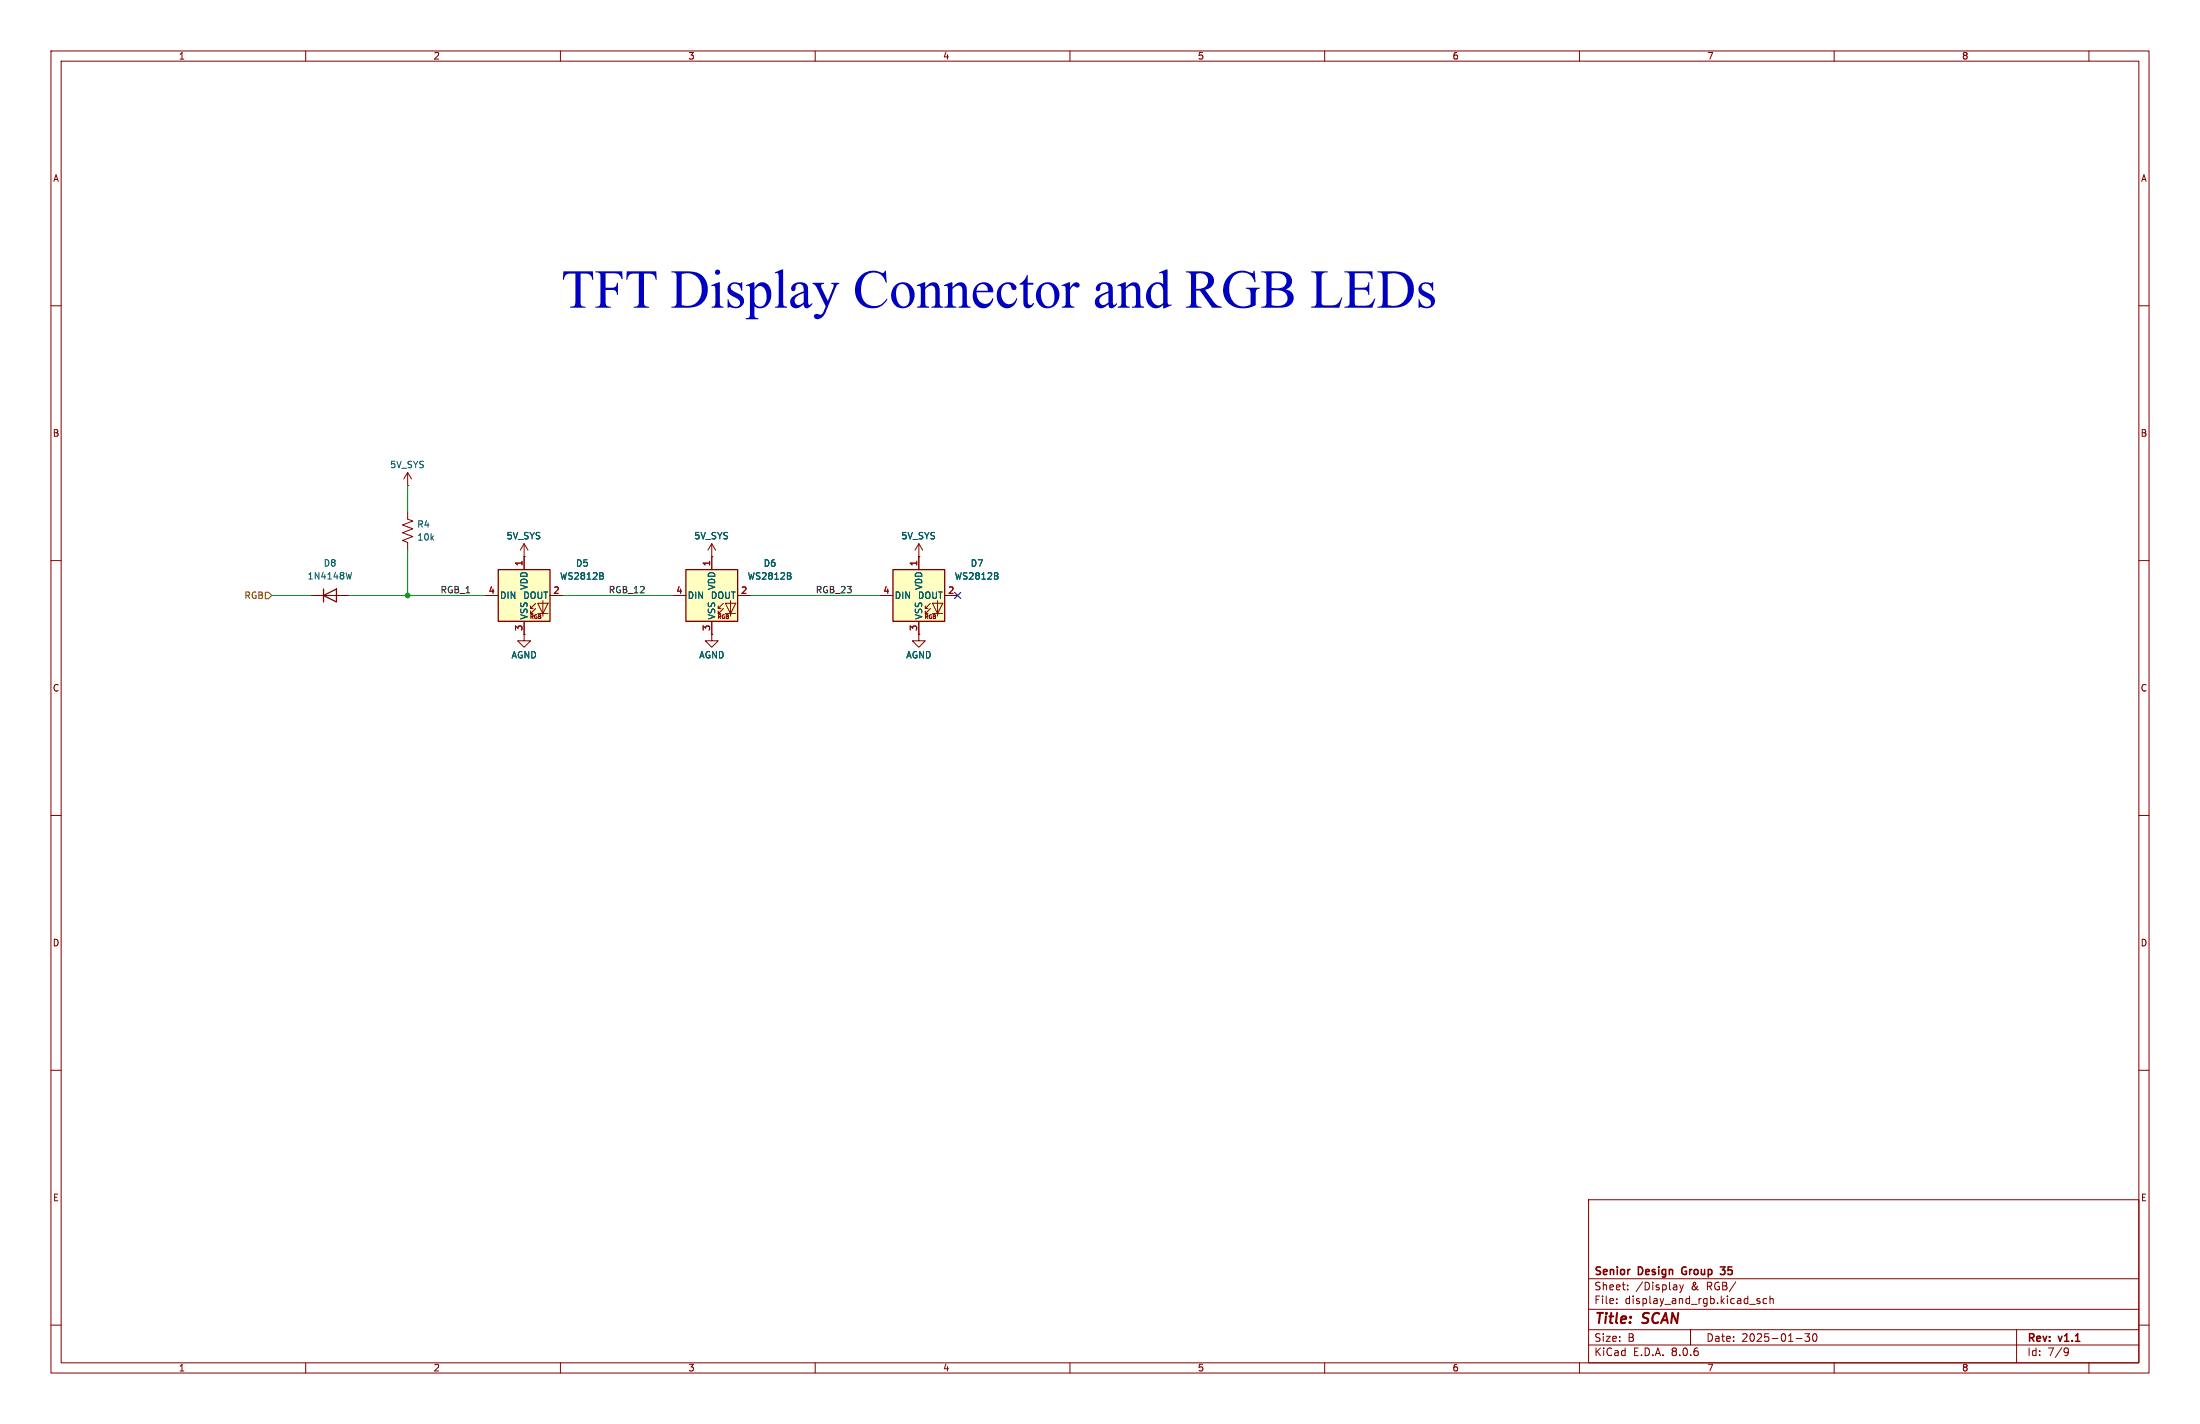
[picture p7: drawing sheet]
(kicad_sch
 (version 20231120)
 (generator "eeschema")
 (generator_version "8.0")
 (paper "B")
 (title_block
  (title "SCAN")
  (date "2025-01-30")
  (rev "v1.1")
  (company "Senior Design Group 35"))
 (lib_symbols
  (symbol "Device:R_US"
   (pin_numbers hide)
   (pin_names
    (offset 0)) (exclude_from_sim no) (in_bom yes) (on_board yes)
   (property "Reference" "R" (at 2.54 0 90) (effects (font (size 1.27 1.27))))
   (property "Value" "R_US" (at -2.54 0 90) (effects (font (size 1.27 1.27))))
   (property "Footprint" "" (at 1.016 -0.254 90) (effects (font (size 1.27 1.27)) (hide yes)))
   (property "Datasheet" "~" (at 0 0 0) (effects (font (size 1.27 1.27)) (hide yes)))
   (property "Description" "Resistor, US symbol" (at 0 0 0) (effects (font (size 1.27 1.27)) (hide yes)))
   (symbol "R_US_0_1"
    (polyline (pts (xy 0 -2.286) (xy 0 -2.54)) (stroke (width 0) (type default)) (fill (type none)))
    (polyline (pts (xy 0 2.286) (xy 0 2.54)) (stroke (width 0) (type default)) (fill (type none)))
    (polyline (pts (xy 0 -0.762) (xy 1.016 -1.143) (xy 0 -1.524) (xy -1.016 -1.905) (xy 0 -2.286)) (stroke (width 0) (type default)) (fill (type none)))
    (polyline (pts (xy 0 0.762) (xy 1.016 0.381) (xy 0 0) (xy -1.016 -0.381) (xy 0 -0.762)) (stroke (width 0) (type default)) (fill (type none)))
    (polyline (pts (xy 0 2.286) (xy 1.016 1.905) (xy 0 1.524) (xy -1.016 1.143) (xy 0 0.762)) (stroke (width 0) (type default)) (fill (type none))))
   (symbol "R_US_1_1"
    (pin passive line (at 0 3.81 270) (length 1.27) (name "~" (effects (font (size 1.27 1.27)))) (number "1" (effects (font (size 1.27 1.27)))))
    (pin passive line (at 0 -3.81 90) (length 1.27) (name "~" (effects (font (size 1.27 1.27)))) (number "2" (effects (font (size 1.27 1.27)))))))
  (symbol "Diode:1N4148W"
   (pin_numbers hide)
   (pin_names hide) (exclude_from_sim no) (in_bom yes) (on_board yes)
   (property "Reference" "D" (at 0 2.54 0) (effects (font (size 1.27 1.27))))
   (property "Value" "1N4148W" (at 0 -2.54 0) (effects (font (size 1.27 1.27))))
   (property "Footprint" "Diode_SMD:D_SOD-123" (at 0 -4.445 0) (effects (font (size 1.27 1.27)) (hide yes)))
   (property "Datasheet" "https://www.vishay.com/docs/85748/1n4148w.pdf" (at 0 0 0) (effects (font (size 1.27 1.27)) (hide yes)))
   (property "Description" "75V 0.15A Fast Switching Diode, SOD-123" (at 0 0 0) (effects (font (size 1.27 1.27)) (hide yes)))
   (property "Sim.Device" "D" (at 0 0 0) (effects (font (size 1.27 1.27)) (hide yes)))
   (property "Sim.Pins" "1=K 2=A" (at 0 0 0) (effects (font (size 1.27 1.27)) (hide yes)))
   (symbol "1N4148W_0_1"
    (polyline (pts (xy -1.27 1.27) (xy -1.27 -1.27)) (stroke (width 0.254) (type default)) (fill (type none)))
    (polyline (pts (xy 1.27 0) (xy -1.27 0)) (stroke (width 0) (type default)) (fill (type none)))
    (polyline (pts (xy 1.27 1.27) (xy 1.27 -1.27) (xy -1.27 0) (xy 1.27 1.27)) (stroke (width 0.254) (type default)) (fill (type none))))
   (symbol "1N4148W_1_1"
    (pin passive line (at -3.81 0 0) (length 2.54) (name "K" (effects (font (size 1.27 1.27)))) (number "1" (effects (font (size 1.27 1.27)))))
    (pin passive line (at 3.81 0 180) (length 2.54) (name "A" (effects (font (size 1.27 1.27)))) (number "2" (effects (font (size 1.27 1.27)))))))
  (symbol "LED:WS2812B"
   (pin_names
    (offset 0.254)) (exclude_from_sim no) (in_bom yes) (on_board yes)
   (property "Reference" "D" (at 5.08 5.715 0) (effects (font (size 1.27 1.27)) (justify right bottom)))
   (property "Value" "WS2812B" (at 1.27 -5.715 0) (effects (font (size 1.27 1.27)) (justify left top)))
   (property "Footprint" "LED_SMD:LED_WS2812B_PLCC4_5.0x5.0mm_P3.2mm" (at 1.27 -7.62 0) (effects (font (size 1.27 1.27)) (justify left top) (hide yes)))
   (property "Datasheet" "https://cdn-shop.adafruit.com/datasheets/WS2812B.pdf" (at 2.54 -9.525 0) (effects (font (size 1.27 1.27)) (justify left top) (hide yes)))
   (property "Description" "RGB LED with integrated controller" (at 0 0 0) (effects (font (size 1.27 1.27)) (hide yes)))
   (symbol "WS2812B_0_0"
    (text "RGB" (at 2.286 -4.191 0) (effects (font (size 0.762 0.762)))))
   (symbol "WS2812B_0_1"
    (polyline (pts (xy 1.27 -3.556) (xy 1.778 -3.556)) (stroke (width 0) (type default)) (fill (type none)))
    (polyline (pts (xy 1.27 -2.54) (xy 1.778 -2.54)) (stroke (width 0) (type default)) (fill (type none)))
    (polyline (pts (xy 4.699 -3.556) (xy 2.667 -3.556)) (stroke (width 0) (type default)) (fill (type none)))
    (polyline (pts (xy 2.286 -2.54) (xy 1.27 -3.556) (xy 1.27 -3.048)) (stroke (width 0) (type default)) (fill (type none)))
    (polyline (pts (xy 2.286 -1.524) (xy 1.27 -2.54) (xy 1.27 -2.032)) (stroke (width 0) (type default)) (fill (type none)))
    (polyline (pts (xy 3.683 -1.016) (xy 3.683 -3.556) (xy 3.683 -4.064)) (stroke (width 0) (type default)) (fill (type none)))
    (polyline (pts (xy 4.699 -1.524) (xy 2.667 -1.524) (xy 3.683 -3.556) (xy 4.699 -1.524)) (stroke (width 0) (type default)) (fill (type none)))
    (rectangle (start 5.08 5.08) (end -5.08 -5.08) (stroke (width 0.254) (type default)) (fill (type background))))
   (symbol "WS2812B_1_1"
    (pin power_in line (at 0 7.62 270) (length 2.54) (name "VDD" (effects (font (size 1.27 1.27)))) (number "1" (effects (font (size 1.27 1.27)))))
    (pin output line (at 7.62 0 180) (length 2.54) (name "DOUT" (effects (font (size 1.27 1.27)))) (number "2" (effects (font (size 1.27 1.27)))))
    (pin power_in line (at 0 -7.62 90) (length 2.54) (name "VSS" (effects (font (size 1.27 1.27)))) (number "3" (effects (font (size 1.27 1.27)))))
    (pin input line (at -7.62 0 0) (length 2.54) (name "DIN" (effects (font (size 1.27 1.27)))) (number "4" (effects (font (size 1.27 1.27)))))))
  (symbol "power:+3.3V"
   (power)
   (pin_numbers hide)
   (pin_names
    (offset 0) hide) (exclude_from_sim no) (in_bom yes) (on_board yes)
   (property "Reference" "#PWR" (at 0 -3.81 0) (effects (font (size 1.27 1.27)) (hide yes)))
   (property "Value" "+3.3V" (at 0 3.556 0) (effects (font (size 1.27 1.27))))
   (property "Footprint" "" (at 0 0 0) (effects (font (size 1.27 1.27)) (hide yes)))
   (property "Datasheet" "" (at 0 0 0) (effects (font (size 1.27 1.27)) (hide yes)))
   (property "Description" "Power symbol creates a global label with name \"+3.3V\"" (at 0 0 0) (effects (font (size 1.27 1.27)) (hide yes)))
   (symbol "+3.3V_0_1"
    (polyline (pts (xy -0.762 1.27) (xy 0 2.54)) (stroke (width 0) (type default)) (fill (type none)))
    (polyline (pts (xy 0 0) (xy 0 2.54)) (stroke (width 0) (type default)) (fill (type none)))
    (polyline (pts (xy 0 2.54) (xy 0.762 1.27)) (stroke (width 0) (type default)) (fill (type none))))
   (symbol "+3.3V_1_1"
    (pin power_in line (at 0 0 90) (length 0) (name "~" (effects (font (size 1.27 1.27)))) (number "1" (effects (font (size 1.27 1.27)))))))
  (symbol "power:GND"
   (power)
   (pin_numbers hide)
   (pin_names
    (offset 0) hide) (exclude_from_sim no) (in_bom yes) (on_board yes)
   (property "Reference" "#PWR" (at 0 -6.35 0) (effects (font (size 1.27 1.27)) (hide yes)))
   (property "Value" "GND" (at 0 -3.81 0) (effects (font (size 1.27 1.27))))
   (property "Footprint" "" (at 0 0 0) (effects (font (size 1.27 1.27)) (hide yes)))
   (property "Datasheet" "" (at 0 0 0) (effects (font (size 1.27 1.27)) (hide yes)))
   (property "Description" "Power symbol creates a global label with name \"GND\" , ground" (at 0 0 0) (effects (font (size 1.27 1.27)) (hide yes)))
   (symbol "GND_0_1"
    (polyline (pts (xy 0 0) (xy 0 -1.27) (xy 1.27 -1.27) (xy 0 -2.54) (xy -1.27 -1.27) (xy 0 -1.27)) (stroke (width 0) (type default)) (fill (type none))))
   (symbol "GND_1_1"
    (pin power_in line (at 0 0 270) (length 0) (name "~" (effects (font (size 1.27 1.27)))) (number "1" (effects (font (size 1.27 1.27))))))))
 (junction
  (at 80.01 116.84)
  (diameter 0)
  (color 0 0 0 0))
 (no_connect
  (at 187.96 116.84))
 (wire
  (pts (xy 53.34 116.84) (xy 60.96 116.84))
  (stroke (width 0) (type default)))
 (wire
  (pts (xy 80.01 95.25) (xy 80.01 100.33))
  (stroke (width 0) (type default)))
 (wire
  (pts (xy 80.01 107.95) (xy 80.01 116.84))
  (stroke (width 0) (type default)))
 (wire
  (pts (xy 147.32 116.84) (xy 172.72 116.84))
  (stroke (width 0) (type default)))
 (wire
  (pts (xy 68.58 116.84) (xy 80.01 116.84))
  (stroke (width 0) (type default)))
 (wire
  (pts (xy 80.01 116.84) (xy 95.25 116.84))
  (stroke (width 0) (type default)))
 (wire
  (pts (xy 110.49 116.84) (xy 132.08 116.84))
  (stroke (width 0) (type default)))
 (text "TFT Display Connector and RGB LEDs"
  (exclude_from_sim no)
  (at 196.088 59.182 0)
  (effects (font
    (face "Times New Roman") (size 7.62 7.62) (thickness 0.9525))))
 (label "RGB_12"
  (at 119.38 116.84 0)
  (fields_autoplaced yes)
  (effects (font (size 1.27 1.27)) (justify left bottom)))
 (label "RGB_1"
  (at 86.36 116.84 0)
  (fields_autoplaced yes)
  (effects (font (size 1.27 1.27)) (justify left bottom)))
 (label "RGB_23"
  (at 160.02 116.84 0)
  (fields_autoplaced yes)
  (effects (font (size 1.27 1.27)) (justify left bottom)))
 (hierarchical_label "RGB"
  (shape input)
  (at 53.34 116.84 180)
  (fields_autoplaced yes)
  (effects (font (size 1.27 1.27)) (justify right)))
 (symbol
  (lib_id "power:GND")
  (at 180.34 124.46 0)
  (unit 1)
  (exclude_from_sim no)
  (in_bom yes)
  (on_board yes)
  (dnp no)
  (property "Reference" "#PWR045" (at 180.34 130.81 0) (effects (font (size 1.27 1.27)) (hide yes)))
  (property "Value" "AGND" (at 180.34 128.524 0) (effects (font (size 1.27 1.27))))
  (property "Footprint" "" (at 180.34 124.46 0) (effects (font (size 1.27 1.27)) (hide yes)))
  (property "Datasheet" "" (at 180.34 124.46 0) (effects (font (size 1.27 1.27)) (hide yes)))
  (property "Description" "Power symbol creates a global label with name \"GND\" , ground" (at 180.34 124.46 0) (effects (font (size 1.27 1.27)) (hide yes)))
  (pin "1"))
 (symbol
  (lib_id "power:+3.3V")
  (at 102.87 109.22 0)
  (unit 1)
  (exclude_from_sim no)
  (in_bom yes)
  (on_board yes)
  (dnp no)
  (property "Reference" "#PWR012" (at 102.87 113.03 0) (effects (font (size 1.27 1.27)) (hide yes)))
  (property "Value" "5V_SYS" (at 99.314 105.156 0) (effects (font (size 1.27 1.27)) (justify left)))
  (property "Footprint" "" (at 102.87 109.22 0) (effects (font (size 1.27 1.27)) (hide yes)))
  (property "Datasheet" "" (at 102.87 109.22 0) (effects (font (size 1.27 1.27)) (hide yes)))
  (property "Description" "Power symbol creates a global label with name \"+3.3V\"" (at 102.87 109.22 0) (effects (font (size 1.27 1.27)) (hide yes)))
  (pin "1"))
 (symbol
  (lib_id "LED:WS2812B")
  (at 139.7 116.84 0)
  (unit 1)
  (exclude_from_sim no)
  (in_bom yes)
  (on_board yes)
  (dnp no)
  (fields_autoplaced yes)
  (property "Reference" "D6" (at 151.13 110.5214 0) (effects (font (size 1.27 1.27))))
  (property "Value" "WS2812B" (at 151.13 113.0614 0) (effects (font (size 1.27 1.27))))
  (property "Footprint" "LED_SMD:LED_WS2812B_PLCC4_5.0x5.0mm_P3.2mm" (at 140.97 124.46 0) (effects (font (size 1.27 1.27)) (justify left top) (hide yes)))
  (property "Datasheet" "https://cdn-shop.adafruit.com/datasheets/WS2812B.pdf" (at 142.24 126.365 0) (effects (font (size 1.27 1.27)) (justify left top) (hide yes)))
  (property "Description" "RGB LED with integrated controller" (at 139.7 116.84 0) (effects (font (size 1.27 1.27)) (hide yes)))
  (pin "3")
  (pin "1")
  (pin "4")
  (pin "2"))
 (symbol
  (lib_id "LED:WS2812B")
  (at 102.87 116.84 0)
  (unit 1)
  (exclude_from_sim no)
  (in_bom yes)
  (on_board yes)
  (dnp no)
  (fields_autoplaced yes)
  (property "Reference" "D5" (at 114.3 110.5214 0) (effects (font (size 1.27 1.27))))
  (property "Value" "WS2812B" (at 114.3 113.0614 0) (effects (font (size 1.27 1.27))))
  (property "Footprint" "LED_SMD:LED_WS2812B_PLCC4_5.0x5.0mm_P3.2mm" (at 104.14 124.46 0) (effects (font (size 1.27 1.27)) (justify left top) (hide yes)))
  (property "Datasheet" "https://cdn-shop.adafruit.com/datasheets/WS2812B.pdf" (at 105.41 126.365 0) (effects (font (size 1.27 1.27)) (justify left top) (hide yes)))
  (property "Description" "RGB LED with integrated controller" (at 102.87 116.84 0) (effects (font (size 1.27 1.27)) (hide yes)))
  (pin "3")
  (pin "1")
  (pin "4")
  (pin "2"))
 (symbol
  (lib_id "power:GND")
  (at 102.87 124.46 0)
  (unit 1)
  (exclude_from_sim no)
  (in_bom yes)
  (on_board yes)
  (dnp no)
  (property "Reference" "#PWR013" (at 102.87 130.81 0) (effects (font (size 1.27 1.27)) (hide yes)))
  (property "Value" "AGND" (at 102.87 128.524 0) (effects (font (size 1.27 1.27))))
  (property "Footprint" "" (at 102.87 124.46 0) (effects (font (size 1.27 1.27)) (hide yes)))
  (property "Datasheet" "" (at 102.87 124.46 0) (effects (font (size 1.27 1.27)) (hide yes)))
  (property "Description" "Power symbol creates a global label with name \"GND\" , ground" (at 102.87 124.46 0) (effects (font (size 1.27 1.27)) (hide yes)))
  (pin "1"))
 (symbol
  (lib_id "power:+3.3V")
  (at 180.34 109.22 0)
  (unit 1)
  (exclude_from_sim no)
  (in_bom yes)
  (on_board yes)
  (dnp no)
  (property "Reference" "#PWR022" (at 180.34 113.03 0) (effects (font (size 1.27 1.27)) (hide yes)))
  (property "Value" "5V_SYS" (at 176.784 105.156 0) (effects (font (size 1.27 1.27)) (justify left)))
  (property "Footprint" "" (at 180.34 109.22 0) (effects (font (size 1.27 1.27)) (hide yes)))
  (property "Datasheet" "" (at 180.34 109.22 0) (effects (font (size 1.27 1.27)) (hide yes)))
  (property "Description" "Power symbol creates a global label with name \"+3.3V\"" (at 180.34 109.22 0) (effects (font (size 1.27 1.27)) (hide yes)))
  (pin "1"))
 (symbol
  (lib_id "LED:WS2812B")
  (at 180.34 116.84 0)
  (unit 1)
  (exclude_from_sim no)
  (in_bom yes)
  (on_board yes)
  (dnp no)
  (fields_autoplaced yes)
  (property "Reference" "D7" (at 191.77 110.5214 0) (effects (font (size 1.27 1.27))))
  (property "Value" "WS2812B" (at 191.77 113.0614 0) (effects (font (size 1.27 1.27))))
  (property "Footprint" "LED_SMD:LED_WS2812B_PLCC4_5.0x5.0mm_P3.2mm" (at 181.61 124.46 0) (effects (font (size 1.27 1.27)) (justify left top) (hide yes)))
  (property "Datasheet" "https://cdn-shop.adafruit.com/datasheets/WS2812B.pdf" (at 182.88 126.365 0) (effects (font (size 1.27 1.27)) (justify left top) (hide yes)))
  (property "Description" "RGB LED with integrated controller" (at 180.34 116.84 0) (effects (font (size 1.27 1.27)) (hide yes)))
  (pin "3")
  (pin "1")
  (pin "4")
  (pin "2"))
 (symbol
  (lib_id "Diode:1N4148W")
  (at 64.77 116.84 0)
  (unit 1)
  (exclude_from_sim no)
  (in_bom yes)
  (on_board yes)
  (dnp no)
  (fields_autoplaced yes)
  (property "Reference" "D8" (at 64.77 110.49 0) (effects (font (size 1.27 1.27))))
  (property "Value" "1N4148W" (at 64.77 113.03 0) (effects (font (size 1.27 1.27))))
  (property "Footprint" "Diode_SMD:D_SOD-123" (at 64.77 121.285 0) (effects (font (size 1.27 1.27)) (hide yes)))
  (property "Datasheet" "https://www.vishay.com/docs/85748/1n4148w.pdf" (at 64.77 116.84 0) (effects (font (size 1.27 1.27)) (hide yes)))
  (property "Description" "75V 0.15A Fast Switching Diode, SOD-123" (at 64.77 116.84 0) (effects (font (size 1.27 1.27)) (hide yes)))
  (property "Sim.Device" "D" (at 64.77 116.84 0) (effects (font (size 1.27 1.27)) (hide yes)))
  (property "Sim.Pins" "1=K 2=A" (at 64.77 116.84 0) (effects (font (size 1.27 1.27)) (hide yes)))
  (pin "1")
  (pin "2"))
 (symbol
  (lib_id "Device:R_US")
  (at 80.01 104.14 0)
  (unit 1)
  (exclude_from_sim no)
  (in_bom yes)
  (on_board yes)
  (dnp no)
  (property "Reference" "R4" (at 81.788 102.87 0) (effects (font (size 1.27 1.27)) (justify left)))
  (property "Value" "10k" (at 81.788 105.41 0) (effects (font (size 1.27 1.27)) (justify left)))
  (property "Footprint" "Resistor_SMD:R_0805_2012Metric" (at 81.026 104.394 90) (effects (font (size 1.27 1.27)) (hide yes)))
  (property "Datasheet" "~" (at 80.01 104.14 0) (effects (font (size 1.27 1.27)) (hide yes)))
  (property "Description" "Resistor, US symbol" (at 80.01 104.14 0) (effects (font (size 1.27 1.27)) (hide yes)))
  (pin "2")
  (pin "1"))
 (symbol
  (lib_id "power:+3.3V")
  (at 80.01 95.25 0)
  (unit 1)
  (exclude_from_sim no)
  (in_bom yes)
  (on_board yes)
  (dnp no)
  (property "Reference" "#PWR046" (at 80.01 99.06 0) (effects (font (size 1.27 1.27)) (hide yes)))
  (property "Value" "5V_SYS" (at 76.454 91.186 0) (effects (font (size 1.27 1.27)) (justify left)))
  (property "Footprint" "" (at 80.01 95.25 0) (effects (font (size 1.27 1.27)) (hide yes)))
  (property "Datasheet" "" (at 80.01 95.25 0) (effects (font (size 1.27 1.27)) (hide yes)))
  (property "Description" "Power symbol creates a global label with name \"+3.3V\"" (at 80.01 95.25 0) (effects (font (size 1.27 1.27)) (hide yes)))
  (pin "1"))
 (symbol
  (lib_id "power:+3.3V")
  (at 139.7 109.22 0)
  (unit 1)
  (exclude_from_sim no)
  (in_bom yes)
  (on_board yes)
  (dnp no)
  (property "Reference" "#PWR017" (at 139.7 113.03 0) (effects (font (size 1.27 1.27)) (hide yes)))
  (property "Value" "5V_SYS" (at 136.144 105.156 0) (effects (font (size 1.27 1.27)) (justify left)))
  (property "Footprint" "" (at 139.7 109.22 0) (effects (font (size 1.27 1.27)) (hide yes)))
  (property "Datasheet" "" (at 139.7 109.22 0) (effects (font (size 1.27 1.27)) (hide yes)))
  (property "Description" "Power symbol creates a global label with name \"+3.3V\"" (at 139.7 109.22 0) (effects (font (size 1.27 1.27)) (hide yes)))
  (pin "1"))
 (symbol
  (lib_id "power:GND")
  (at 139.7 124.46 0)
  (unit 1)
  (exclude_from_sim no)
  (in_bom yes)
  (on_board yes)
  (dnp no)
  (property "Reference" "#PWR021" (at 139.7 130.81 0) (effects (font (size 1.27 1.27)) (hide yes)))
  (property "Value" "AGND" (at 139.7 128.524 0) (effects (font (size 1.27 1.27))))
  (property "Footprint" "" (at 139.7 124.46 0) (effects (font (size 1.27 1.27)) (hide yes)))
  (property "Datasheet" "" (at 139.7 124.46 0) (effects (font (size 1.27 1.27)) (hide yes)))
  (property "Description" "Power symbol creates a global label with name \"GND\" , ground" (at 139.7 124.46 0) (effects (font (size 1.27 1.27)) (hide yes)))
  (pin "1")))
